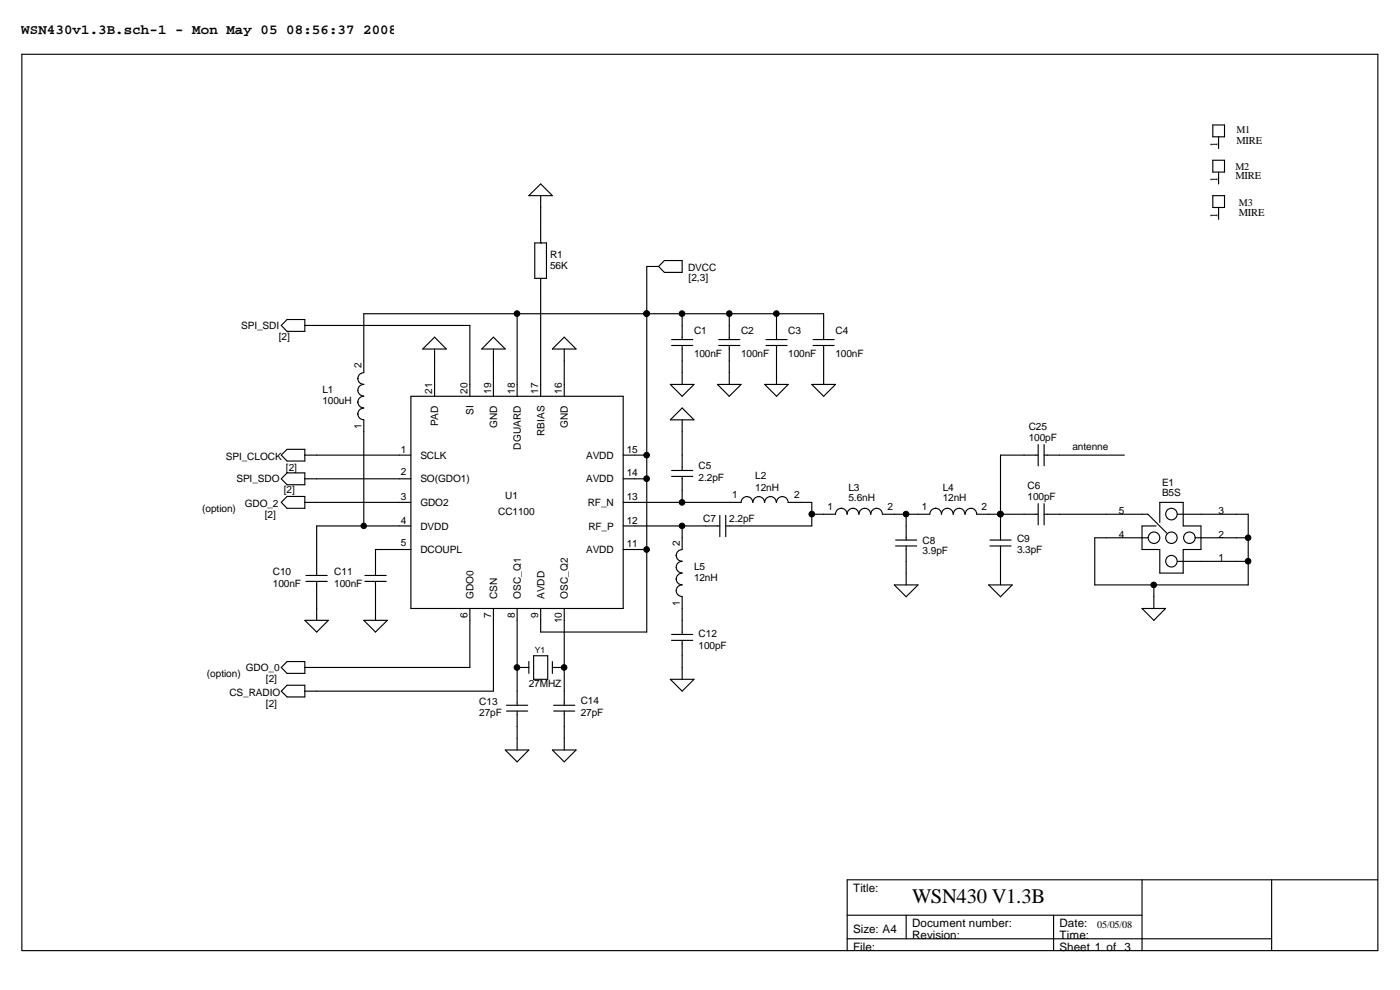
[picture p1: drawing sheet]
<svg xmlns="http://www.w3.org/2000/svg" width="420mm" height="297mm" viewBox="0 0 420 297" stroke-linecap="round" stroke-linejoin="round" font-family="sans-serif">
<g fill="none" stroke="#000" stroke-width=".34">
<path d="M6.6 16.3h406.9v268.9h-406.9zM364 37.5h3.5v3.5h-3.5zM158.7 58.7l3.6-3.5 3.5 3.5zM162.3 58.7v14.2M364 48.1h3.5v3.5h-3.5zM364 58.7h3.5v3.6h-3.5zM365.7 41v3.6M365.7 51.6v3.6M160.5 72.9h3.5v10.6h-3.5zM197.7 80h-3.6v109.6h-31.8v-7M199.4 78.2h5.3v3.5h-5.3l-1.7-1.7zM365.7 62.3v3.5"/>
<path d="M86.1 95.9h5.4v3.5h-5.4l-1.7-1.8zM91.5 97.6h49.5v21.3M155.2 94.1v24.8M162.3 83.5v35.4M204.7 94.1v7.8M218.9 94.1v7.8M233 94.1v7.8M109.2 118.9a1.74 1.74 0 0 0-1.8 1.7 1.72 1.72 0 0 0 1.8 1.8M109.2 111.8a1.74 1.74 0 0 0-1.8 1.8v-.1a1.79 1.79 0 0 0 1.8 1.8 1.74 1.74 0 0 0-1.8 1.8 1.74 1.74 0 0 0 1.8 1.7M123.3 118.9h63.7v63.7h-63.7zM130.4 104.7v14.2M130.4 101.2l3.5 3.5h-7z"/>
<path d="M148.1 104.7v14.2M148.1 101.2l3.5 3.5h-7zM169.3 104.7v14.2M169.3 101.2l3.6 3.5h-7.1zM201.2 115.3h7.1l-3.6 3.6zM201.5 103.7h6.4M201.5 101.9h6.4M204.7 103.7v11.6M215.3 115.3h7.1l-3.5 3.6zM215.7 103.7h6.3M215.7 101.9h6.3M218.9 103.7v11.6"/>
<path d="M229.5 115.3h7.1l-3.6 3.6zM229.9 103.7h6.3M229.9 101.9h6.3M233 103.7v11.6M243.6 115.3h7.1l-3.5 3.6zM244 103.7h6.4M244 101.9h6.4M247.2 101.9v-7.8h-138v17.7M247.2 103.7v11.6M84.4 136.6l1.7-1.8h5.4v3.5h-5.4zM91.5 136.6h31.8M109.2 122.5a1.74 1.74 0 0 0-1.8 1.7 1.72 1.72 0 0 0 1.8 1.7"/>
<path d="M109.2 126v31.8M187 136.6h7.1M201.2 126l3.5-3.6 3.6 3.6zM204.7 126v15.2M311.6 136.6h-11.3v25.4M311.6 133.4v6.4M313.4 136.6h24M313.4 133.4v6.4M86.1 141.9h5.4v3.5h-5.4l-1.7-1.7zM86.1 149h5.4v3.5h-5.4l-1.7-1.8zM91.5 143.7h31.8M91.5 150.7h31.8"/>
<path d="M123.3 157.8h-28.3v14.9M187 150.7h35.4a1.74 1.74 0 0 1 1.8-1.7 1.74 1.74 0 0 1 1.7 1.7M187 143.7h7.1M187 157.8h29M201.5 141.2h6.4M201.5 142.9h6.4M204.7 142.9v7.8M204.7 157.8v7.1M216 154.6v6.4M217.8 154.6v6.4M226 150.7a1.72 1.72 0 0 1 1.7-1.7 1.74 1.74 0 0 1 1.7 1.7M229.5 150.7a1.74 1.74 0 0 1 1.7-1.7 1.74 1.74 0 0 1 1.8 1.7"/>
<path d="M233 150.7a1.74 1.74 0 0 1 1.8-1.7 1.74 1.74 0 0 1 1.7 1.7M236.6 150.7h7v7.1h-25.8M243.6 154.3h7.1a1.74 1.74 0 0 1 1.8-1.8h-.1a1.72 1.72 0 0 1 1.8 1.8M254.3 154.3a1.74 1.74 0 0 1 1.7-1.8 1.74 1.74 0 0 1 1.7 1.8M257.8 154.3a1.74 1.74 0 0 1 1.7-1.8 1.74 1.74 0 0 1 1.8 1.8M261.4 154.3a1.72 1.72 0 0 1 1.7-1.8 1.72 1.72 0 0 1 1.7 1.8M264.9 154.3h14.2a1.74 1.74 0 0 1 1.7-1.8 1.72 1.72 0 0 1 1.7 1.8 1.76 1.76 0 0 1 1.8-1.8 1.76 1.76 0 0 1 1.7 1.8M271.9 154.3v7.7M286.1 154.3a1.72 1.72 0 0 1 1.7-1.8 1.72 1.72 0 0 1 1.8 1.8M289.7 154.3a1.72 1.72 0 0 1 1.7-1.8 1.72 1.72 0 0 1 1.7 1.8h18.5M311.6 151.1v6.4M313.4 154.3h31.1l5.6 5.6"/>
<path d="M313.4 151.1v6.4M348.1 156.7v-6h7v7.1h5.3v7.1h-5.3v7h-7v-7h-5.4v-7.1h4.3M353.4 154.3h21.2v21.2h-46.1v-14.1h16M91.8 174.4h6.4M91.8 172.7h6.4M95 174.4v11.7M109.5 174.4h6.4M109.5 172.7h6.4M112.7 174.4v11.7M123.3 164.9h-10.6v7.8M187 164.9h7.1M204.7 172a1.74 1.74 0 0 0-1.8 1.7 1.79 1.79 0 0 0 1.8 1.8 1.74 1.74 0 0 0-1.8 1.7 1.74 1.74 0 0 0 1.8 1.8"/>
<path d="M204.7 168.4a1.74 1.74 0 0 0-1.8 1.8 1.74 1.74 0 0 0 1.8 1.7M204.7 164.9a1.74 1.74 0 0 0-1.8 1.8v-.1a1.72 1.72 0 0 0 1.8 1.8M204.7 179.1v11.3M268.4 175.5h7.1l-3.6 3.6zM268.8 163.8h6.3M268.8 162h6.3M271.9 163.8v11.7M296.7 175.5h7.1l-3.5 3.6zM297.1 163.8h6.3M297.1 162h6.3M300.3 163.8v11.7M346.3 175.5v7.1"/>
<path d="M353.4 168.4h21.2M358.6 161.4h16M86.1 198.5h5.4v3.5h-5.4l-1.7-1.7zM91.5 186.1h7.1l-3.6 3.5zM109.2 186.1h7l-3.5 3.5zM141 182.6v17.7h-49.5M148.1 182.6v24.8h-56.6M155.2 182.6v29M158.7 198.5v3.5M160.1 196.8h4.3v7h-4.3zM165.8 198.5v3.5M169.3 182.6v29"/>
<path d="M201.5 192.1h6.4M201.5 190.4h6.4M204.7 192.1v11.7M342.7 182.6h7.1l-3.5 3.5zM86.1 205.6h5.4v3.5h-5.4l-1.7-1.7zM152 213.3h6.4M152 211.6h6.4M155.2 213.3v11.7M155.2 200.3h3.5M165.8 200.3h3.5M166.2 213.3h6.3M166.2 211.6h6.3"/>
<path d="M169.3 213.3v11.7M201.2 203.8h7.1l-3.6 3.6zM151.6 225h7.1l-3.5 3.6zM165.8 225h7.1l-3.6 3.6zM254.3 274.6h88.4M271.9 274.6v7.1M316.2 274.6v10.6M342.7 264v21.2M381.6 264v21.2M413.5 264h-159.2v21.2M254.3 281.7h127.3"/>
<circle cx="351.5" cy="154.2" r="1.73"/>
<circle cx="346.3" cy="161.3" r="1.73"/>
<circle cx="351.5" cy="168.4" r="1.73"/>
<circle cx="351.6" cy="161.3" r="1.71"/>
<circle cx="357" cy="161.3" r="1.73"/>
</g>
<g fill="#000">
<circle cx="162.3" cy="72.9" r=".17"/>
<circle cx="194.1" cy="94.1" r=".17"/>
<circle cx="300.3" cy="154.3" r=".17"/>
<circle cx="155.2" cy="200.3" r=".17"/>
<circle cx="169.3" cy="200.3" r=".17"/>
</g>
<g fill="#000" stroke="#000" stroke-width=".3">
<circle cx="155.2" cy="94.1" r=".85"/>
<circle cx="194.1" cy="94.1" r=".85"/>
<circle cx="204.7" cy="94.1" r=".85"/>
<circle cx="218.9" cy="94.1" r=".85"/>
<circle cx="233" cy="94.1" r=".85"/>
<circle cx="194.1" cy="136.6" r=".85"/>
<circle cx="109.2" cy="157.8" r=".82"/>
<circle cx="194.1" cy="143.6" r=".85"/>
<circle cx="204.7" cy="150.7" r=".85"/>
<circle cx="204.7" cy="157.8" r=".84"/>
<circle cx="243.6" cy="154.2" r=".85"/>
<circle cx="271.9" cy="154.2" r=".85"/>
<circle cx="300.2" cy="154.2" r=".85"/>
<circle cx="194.1" cy="164.9" r=".85"/>
<circle cx="346.2" cy="175.5" r=".85"/>
<circle cx="374.6" cy="168.4" r=".85"/>
<circle cx="374.6" cy="161.3" r=".84"/>
<circle cx="155.2" cy="200.3" r=".85"/>
<circle cx="169.3" cy="200.3" r=".85"/>
</g>
<text font-size="6.2" x="273.7" y="271">WSN430 V1.3B</text>
<text font-size="4.2" x="6.4" y="10.3">WSN430v1.3B.sch-1 - Mon May 05 08:56:37 2008</text>
<g font-size="3.5">
<text x="256" y="267.5">Title:</text>
<text x="256" y="279.9">Size: A4</text>
<text x="273.7" y="278.1">Document number:</text>
<text x="273.7" y="281.7">Revision:</text>
<text x="318" y="281.7">Time:</text>
<text x="318" y="278.1">Date:</text>
<text x="256" y="285.2">File:</text>
<text x="318" y="285.2">Sheet 1 of 3</text>
</g>
<g font-size="3.2">
<text x="365.4" y="44.1" transform="rotate(-90 365.4 44.1)">1</text>
<text x="371.1" y="43.2">MIRE</text>
<text x="370.8" y="53.8">MIRE</text>
<text x="365.4" y="54.7" transform="rotate(-90 365.4 54.7)">1</text>
<text x="365.4" y="65.3" transform="rotate(-90 365.4 65.3)">1</text>
<text x="371.8" y="64.8">MIRE</text>
</g>
<g font-size="3.1">
<text x="371.1" y="39.9">M1</text>
<text x="370.8" y="51">M2</text>
<text x="371.8" y="61.9">M3</text>
<text x="329.3" y="278.5">05/05/08</text>
</g>
<g font-size="3">
<text x="165.1" y="77.5">R1</text>
<text x="165.1" y="80.7">56K</text>
<text x="206.5" y="81.4">DVCC</text>
<text x="206.7" y="84.3">[2,3]</text>
<text x="72.3" y="98.7">SPI_SDI</text>
<text x="83.7" y="102">[2]</text>
<text x="208.3" y="100.1">C1</text>
<text x="222.4" y="100.1">C2</text>
<text x="236.6" y="100.1">C3</text>
<text x="250.7" y="100.1">C4</text>
<text x="208.3" y="107.2">100nF</text>
<text x="222.4" y="107.2">100nF</text>
<text x="236.6" y="107.2">100nF</text>
<text x="250.7" y="107.2">100nF</text>
<text x="108.5" y="110.4" transform="rotate(-90 108.5 110.4)">2</text>
<text x="96.8" y="117.8">L1</text>
<text x="129.7" y="118.2" transform="rotate(-90 129.7 118.2)">21</text>
<text x="140.3" y="118.2" transform="rotate(-90 140.3 118.2)">20</text>
<text x="147.4" y="118.2" transform="rotate(-90 147.4 118.2)">19</text>
<text x="154.5" y="118.2" transform="rotate(-90 154.5 118.2)">18</text>
<text x="161.5" y="118.2" transform="rotate(-90 161.5 118.2)">17</text>
<text x="168.6" y="118.2" transform="rotate(-90 168.6 118.2)">16</text>
<text x="96.8" y="121.4">100uH</text>
<text x="142.1" y="124.6" transform="rotate(-90 142.1 124.6)">SI</text>
<text x="108.5" y="128.7" transform="rotate(-90 108.5 128.7)">1</text>
<text x="131.5" y="128" transform="rotate(-90 131.5 128)">PAD</text>
<text x="149.2" y="128.5" transform="rotate(-90 149.2 128.5)">GND</text>
<text x="163.4" y="130.8" transform="rotate(-90 163.4 130.8)">RBIAS</text>
<text x="170.4" y="128.5" transform="rotate(-90 170.4 128.5)">GND</text>
<text x="308.7" y="129.1">C25</text>
<text x="67.8" y="138">SPI_CLOCK</text>
<text x="120.3" y="135.9">1</text>
<text x="126.2" y="137.7">SCLK</text>
<text x="156.3" y="134.9" transform="rotate(-90 156.3 134.9)">DGUARD</text>
<text x="175.9" y="137.7">AVDD</text>
<text x="188.1" y="135.9">15</text>
<text x="308.7" y="132.3">100pF</text>
<text x="321.9" y="135.2">antenne</text>
<text x="85.8" y="141.3">[2]</text>
<text x="120.3" y="142.6">2</text>
<text x="188.1" y="142.9">14</text>
<text x="209.7" y="140.8">C5</text>
<text x="226.7" y="143.7">L2</text>
<text x="71" y="144.7">SPI_SDO</text>
<text x="85.1" y="148">[2]</text>
<text x="126.2" y="144.8">SO(GDO1)</text>
<text x="151.6" y="149.7">U1</text>
<text x="175.9" y="144.8">AVDD</text>
<text x="209.7" y="144.4">2.2pF</text>
<text x="219.7" y="149.4">1</text>
<text x="226.7" y="147.2">12nH</text>
<text x="238.3" y="149.4">2</text>
<text x="254.6" y="147.2">L3</text>
<text x="282.9" y="147.2">L4</text>
<text x="308.4" y="146.8">C6</text>
<text x="348.7" y="145.8">E1</text>
<text x="348.7" y="149">B5S</text>
<text x="60.7" y="153.6">(option)</text>
<text x="73.4" y="152.1">GDO_2</text>
<text x="79.5" y="155.4">[2]</text>
<text x="120.3" y="150">3</text>
<text x="126.2" y="151.8">GDO2</text>
<text x="149.5" y="154.6">CC1100</text>
<text x="176.4" y="151.8">RF_N</text>
<text x="188.1" y="150">13</text>
<text x="248.4" y="152.9">1</text>
<text x="254.6" y="150.4">5.6nH</text>
<text x="266.3" y="152.9">2</text>
<text x="276.6" y="152.9">1</text>
<text x="282.9" y="150.4">12nH</text>
<text x="294.6" y="152.9">2</text>
<text x="308.4" y="150">100pF</text>
<text x="335.8" y="154.3">5</text>
<text x="365.7" y="154.3">3</text>
<text x="120.3" y="157.1">4</text>
<text x="126.2" y="158.9">DVDD</text>
<text x="176.6" y="158.9">RF_P</text>
<text x="188.1" y="157.1">12</text>
<text x="211.1" y="156.7">C7</text>
<text x="218.9" y="156.7">2.2pF</text>
<text x="335.8" y="161.4">4</text>
<text x="365.7" y="161.4">2</text>
<text x="120.3" y="163.8">5</text>
<text x="126.2" y="166">DCOUPL</text>
<text x="175.9" y="166">AVDD</text>
<text x="188.1" y="164.2">11</text>
<text x="204" y="163.8" transform="rotate(-90 204 163.8)">2</text>
<text x="276.9" y="163.1">C8</text>
<text x="276.9" y="166.3">3.9pF</text>
<text x="305.2" y="162.8">C9</text>
<text x="305.2" y="166">3.3pF</text>
<text x="81.9" y="172.7">C10</text>
<text x="100.3" y="172.7">C11</text>
<text x="208.3" y="170.9">L5</text>
<text x="365.7" y="168.4">1</text>
<text x="81.9" y="176.2">100nF</text>
<text x="100.3" y="176.2">100nF</text>
<text x="142.1" y="179.7" transform="rotate(-90 142.1 179.7)">GDO0</text>
<text x="149.2" y="179.7" transform="rotate(-90 149.2 179.7)">CSN</text>
<text x="156.3" y="179.7" transform="rotate(-90 156.3 179.7)">OSC_Q1</text>
<text x="163.4" y="179.7" transform="rotate(-90 163.4 179.7)">AVDD</text>
<text x="170.4" y="179.7" transform="rotate(-90 170.4 179.7)">OSC_Q2</text>
<text x="208.3" y="174.4">12nH</text>
<text x="140.3" y="185.3" transform="rotate(-90 140.3 185.3)">6</text>
<text x="147.4" y="185.3" transform="rotate(-90 147.4 185.3)">7</text>
<text x="154.5" y="185.3" transform="rotate(-90 154.5 185.3)">8</text>
<text x="161.5" y="185.3" transform="rotate(-90 161.5 185.3)">9</text>
<text x="204" y="181.8" transform="rotate(-90 204 181.8)">1</text>
<text x="168.6" y="187" transform="rotate(-90 168.6 187)">10</text>
<text x="209.7" y="191.1">C12</text>
<text x="209.7" y="194.6">100pF</text>
<text x="62.1" y="203.1">(option)</text>
<text x="73.8" y="201.3">GDO_0</text>
<text x="68.8" y="208.8">CS_RADIO</text>
<text x="79.8" y="204.6">[2]</text>
<text x="158.7" y="206.3">27MHZ</text>
<text x="79.8" y="212">[2]</text>
<text x="143.8" y="211.6">C13</text>
<text x="143.8" y="214.8">27pF</text>
<text x="174.3" y="211.2">C14</text>
<text x="174.3" y="214.8">27pF</text>
</g>
<text font-size="2.6" x="160.5" y="196">Y1</text>
</svg>
